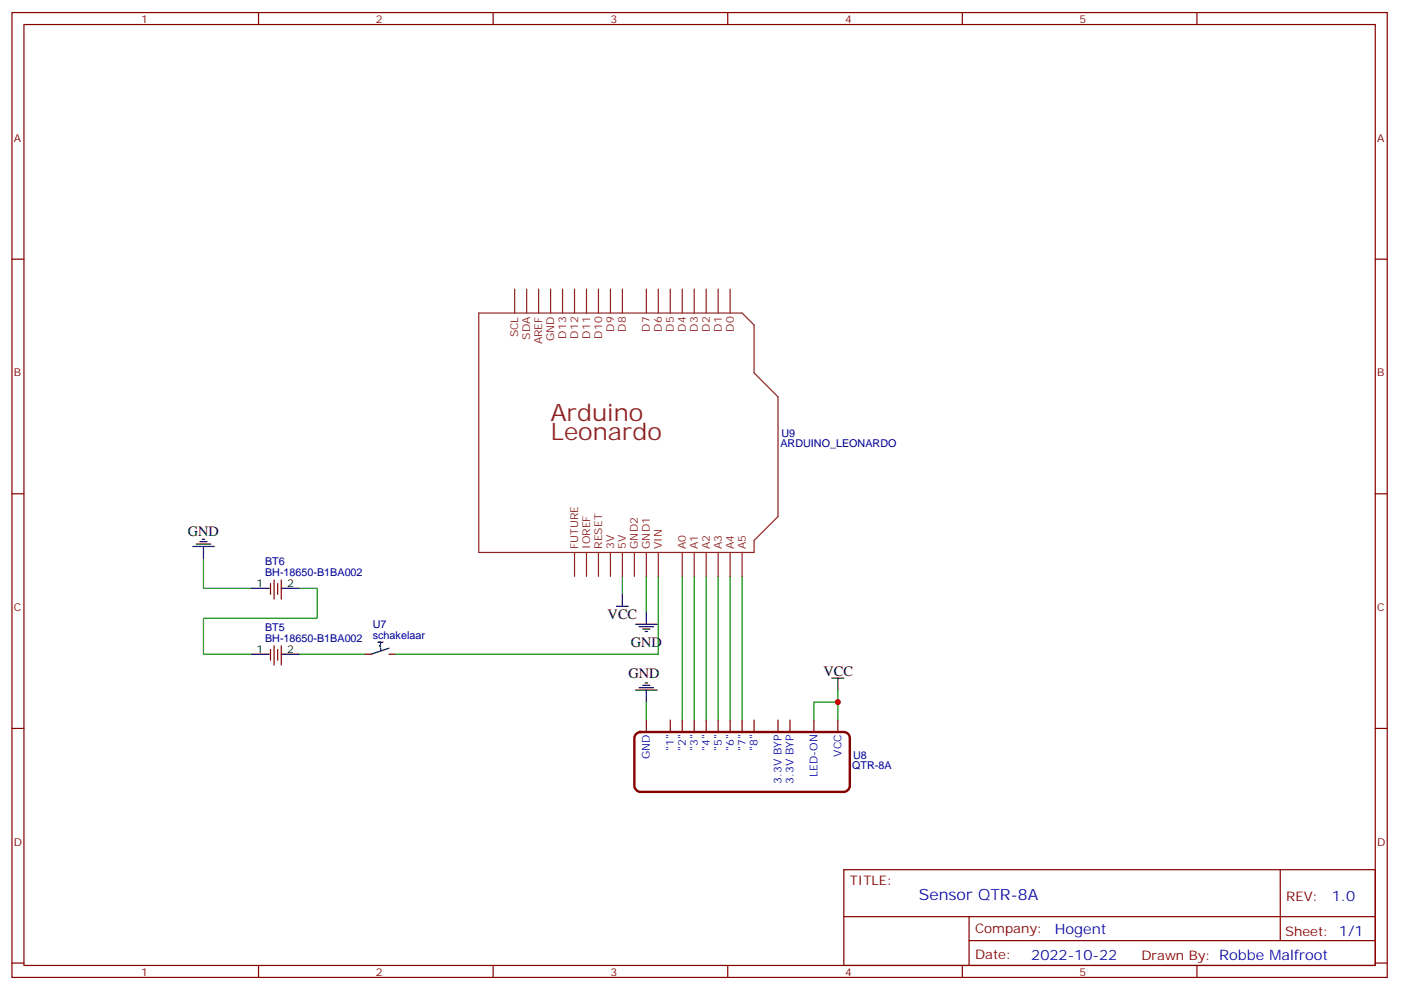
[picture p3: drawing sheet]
<svg xmlns="http://www.w3.org/2000/svg" width="413mm" height="292mm" viewBox="0 0 413 292" stroke-linecap="round" stroke-linejoin="round" font-family="sans-serif">
<g fill="none" stroke="#870000" stroke-width=".35">
<path d="M3.5 3.7h405.4v284.3h-405.4zM7.1 7.2h398.2v277.3h-398.2zM76.2 3.7v3.5M145.3 3.7v3.5M214.5 3.7v3.5M283.6 3.7v3.5M352.8 3.7v3.5M3.5 76.4h3.6M405.3 76.4h3.6M3.5 145.5h3.6M405.3 145.5h3.6M79.7 172v3.2"/>
<path d="M80.8 170.9v5.7M81.8 172v3.2M82.9 170.9v5.7M79.7 191.4v3.2M80.8 190.3v5.7M81.8 191.4v3.2M82.9 190.3v5.7M107.6 192.8h1.8M114.7 192.8h1.7M3.5 214.7h3.6M190.5 212.2v3.5M197.6 212.2v3.5"/>
<path d="M201.1 212.2v3.5M204.6 212.2v3.5M208.1 212.2v3.5M211.7 212.2v3.5M215.2 212.2v3.5M218.7 212.2v3.5M222.2 212.2v3.5M229.3 212.2v3.5M232.8 212.2v3.5M239.9 212.2v3.5M246.9 212.2v3.5M405.3 214.7h3.6"/>
<path d="M248.7 256.3h156.6v28.2h-156.6zM377.3 256.3v20.9M248.7 270.1h156.5M285.6 277.2h119.6M285.6 270.1v14.2M3.5 283.8h3.6M76.2 284.5v3.5M145.3 284.5v3.5M214.5 284.5v3.5M283.6 284.5v3.5M352.8 284.5v3.5M405.3 283.8h3.6"/>
</g>
<g fill="none" stroke="#008700" stroke-width=".35">
<path d="M60 164.6v8.8h14.1M88.2 173.4h5.3v8.8h-33.5v10.6h14.1M183.4 169.9v5.3M190.5 169.9v10.5M194 169.9v22.9h-77.6M201.1 169.9v42.3M204.6 169.9v42.3M208.1 169.9v42.3M211.7 169.9v42.3M215.2 169.9v42.3M218.7 169.9v42.3M88.2 192.8h19.4"/>
<path d="M190.5 206.9v5.3M246.9 206.9h-7v5.3M246.9 203.4v8.8"/>
</g>
<g fill="none" stroke="#000" stroke-width=".35">
<path d="M58.9 159.6h2.1M59.6 158.9h.7M56.8 161h6.3M57.9 160.3h4.2M60 161v3.6M74.1 173.4h5.3M82.9 173.4h5.3M181.7 178.7h3.5M183.4 175.2v3.5M74.1 192.8h5.3M82.9 192.8h5.3M112.2 190l-.4 .3 .4 .4"/>
<path d="M112.2 191v.7M112.9 189.3h-1.4h.7v.3M114.7 191l-5.3 1.8M187.3 184h6.4M188.4 184.7h4.2M189.4 185.4h2.2M190.1 186.1h.8M190.5 180.4v3.6M245.2 199.8h3.5M246.9 199.8v3.6M187.3 203.4h6.4M188.4 202.7h4.2"/>
<path d="M189.4 202h2.2M190.1 201.3h.8M190.5 203.4v3.5"/>
</g>
<path d="M187.6 216.2l1.1-.5h60a1.76 1.76 0 0 1 1.8 1.8v14.1a1.89 1.89 0 0 1-1.8 1.8h-60a1.89 1.89 0 0 1-1.7-1.8v-14.1z" fill="none" stroke="#870000" stroke-width=".71"/>
<g fill="none" stroke="#8c2424" stroke-width=".35">
<path d="M141.1 92.3h77.6l3.5 3.5v14.1l7.1 7v35.3l-7.1 7.1v3.5h-81.1zM151.7 85.2v7.1M155.2 85.2v7.1M158.7 85.2v7.1M162.3 85.2v7.1M165.8 85.2v7.1M169.3 85.2v7.1M172.9 85.2v7.1M176.4 85.2v7.1M179.9 85.2v7.1M183.4 85.2v7.1M190.5 85.2v7.1"/>
<path d="M194 85.2v7.1M197.6 85.2v7.1M201.1 85.2v7.1M204.6 85.2v7.1M208.1 85.2v7.1M211.7 85.2v7.1M215.2 85.2v7.1M169.3 162.8v7.1M172.9 162.8v7.1M176.4 162.8v7.1M179.9 162.8v7.1M183.4 162.8v7.1"/>
<path d="M187 162.8v7.1M190.5 162.8v7.1M194 162.8v7.1M201.1 162.8v7.1M204.6 162.8v7.1M208.1 162.8v7.1M211.7 162.8v7.1M215.2 162.8v7.1M218.7 162.8v7.1"/>
</g>
<circle cx="246.9" cy="206.9" r=".88" fill="#c00"/>
<g font-size="7.1" fill="#8d2323">
<text x="162.3" y="124">Arduino</text>
<text x="162.3" y="129.6">Leonardo</text>
</g>
<text font-size="4.6" fill="#00f" x="270.8" y="265.3">Sensor QTR-8A</text>
<g font-size="4.2">
<text x="55.4" y="157.8">GND</text>
<text x="179.1" y="182.5">VCC</text>
<text x="185.9" y="190.7">GND</text>
<text x="185.2" y="199.8">GND</text>
<text x="242.7" y="199.1">VCC</text>
</g>
<g font-size="4.2" fill="#00f">
<text x="392.5" y="265.6">1.0</text>
<text x="310.9" y="275.1">Hogent</text>
<text x="304" y="282.9">2022-10-22</text>
</g>
<g font-size="3.9" fill="#800">
<text x="250.5" y="260.9">TITLE:</text>
<text x="379.1" y="265.6">REV:</text>
<text x="287.4" y="275.1">Company:</text>
<text x="378.7" y="275.7">Sheet: 1/1</text>
<text x="287.4" y="282.8">Date:</text>
<text x="336.4" y="282.8">Drawn By: Robbe Malfroot</text>
</g>
<g font-size="3.2" fill="#800">
<text x="41.6" y="6.7">1</text>
<text x="110.8" y="6.7">2</text>
<text x="179.9" y="6.7">3</text>
<text x="249.1" y="6.7">4</text>
<text x="318.2" y="6.7">5</text>
<text x="4.1" y="41.8">A</text>
<text x="405.9" y="41.8">A</text>
<text x="4.1" y="110.9">B</text>
<text x="405.9" y="110.9">B</text>
<text x="4.1" y="180.1">C</text>
<text x="405.9" y="180.1">C</text>
<text x="4.1" y="249.2">D</text>
<text x="405.9" y="249.2">D</text>
<text x="41.6" y="287.5">1</text>
<text x="110.8" y="287.5">2</text>
<text x="179.9" y="287.5">3</text>
<text x="249.1" y="287.5">4</text>
<text x="318.2" y="287.5">5</text>
</g>
<g font-size="3.2" fill="#8d2323">
<text x="152.8" y="99.5" transform="rotate(-90 152.8 99.5)">SCL</text>
<text x="156.3" y="100.1" transform="rotate(-90 156.3 100.1)">SDA</text>
<text x="159.8" y="101.5" transform="rotate(-90 159.8 101.5)">AREF</text>
<text x="163.3" y="100.6" transform="rotate(-90 163.3 100.6)">GND</text>
<text x="166.9" y="99.8" transform="rotate(-90 166.9 99.8)">D13</text>
<text x="170.4" y="99.8" transform="rotate(-90 170.4 99.8)">D12</text>
<text x="173.9" y="99.8" transform="rotate(-90 173.9 99.8)">D11</text>
<text x="177.4" y="99.8" transform="rotate(-90 177.4 99.8)">D10</text>
<text x="181" y="97.8" transform="rotate(-90 181 97.8)">D9</text>
<text x="184.5" y="97.8" transform="rotate(-90 184.5 97.8)">D8</text>
<text x="191.6" y="97.8" transform="rotate(-90 191.6 97.8)">D7</text>
<text x="195.1" y="97.8" transform="rotate(-90 195.1 97.8)">D6</text>
<text x="198.6" y="97.8" transform="rotate(-90 198.6 97.8)">D5</text>
<text x="202.1" y="97.8" transform="rotate(-90 202.1 97.8)">D4</text>
<text x="205.7" y="97.8" transform="rotate(-90 205.7 97.8)">D3</text>
<text x="209.2" y="97.8" transform="rotate(-90 209.2 97.8)">D2</text>
<text x="212.7" y="97.8" transform="rotate(-90 212.7 97.8)">D1</text>
<text x="216.3" y="97.8" transform="rotate(-90 216.3 97.8)">D0</text>
<text x="170.4" y="161.7" transform="rotate(-90 170.4 161.7)">FUTURE</text>
<text x="173.9" y="161.7" transform="rotate(-90 173.9 161.7)">IOREF</text>
<text x="177.4" y="161.7" transform="rotate(-90 177.4 161.7)">RESET</text>
<text x="181" y="161.7" transform="rotate(-90 181 161.7)">3V</text>
<text x="184.5" y="161.7" transform="rotate(-90 184.5 161.7)">5V</text>
<text x="188" y="161.7" transform="rotate(-90 188 161.7)">GND2</text>
<text x="191.6" y="161.7" transform="rotate(-90 191.6 161.7)">GND1</text>
<text x="195.1" y="161.7" transform="rotate(-90 195.1 161.7)">VIN</text>
<text x="202.1" y="161.7" transform="rotate(-90 202.1 161.7)">A0</text>
<text x="205.7" y="161.7" transform="rotate(-90 205.7 161.7)">A1</text>
<text x="209.2" y="161.7" transform="rotate(-90 209.2 161.7)">A2</text>
<text x="212.7" y="161.7" transform="rotate(-90 212.7 161.7)">A3</text>
<text x="216.3" y="161.7" transform="rotate(-90 216.3 161.7)">A4</text>
<text x="219.8" y="161.7" transform="rotate(-90 219.8 161.7)">A5</text>
</g>
<g font-size="3.2" fill="#000080">
<text x="230" y="131.8">ARDUINO_LEONARDO</text>
<text x="230.3" y="128.8">U9</text>
<text x="78.1" y="166.6">BT6</text>
<text x="78.1" y="169.9">BH-18650-B1BA002</text>
<text x="109.9" y="185.1">U7</text>
<text x="78.1" y="189.3">BH-18650-B1BA002</text>
<text x="78.1" y="186.1">BT5</text>
<text x="109.9" y="188.2">schakelaar</text>
<text x="251.2" y="226.7">QTR-8A</text>
<text x="251.5" y="223.7">U8</text>
</g>
<g font-size="3.2">
<text x="75.6" y="173">1</text>
<text x="84.7" y="173">2</text>
<text x="75.6" y="192.4">1</text>
<text x="84.7" y="192.4">2</text>
</g>
<g font-size="3.2" fill="#00f">
<text x="198.6" y="221.4" transform="rotate(-90 198.6 221.4)">&quot;1&quot;</text>
<text x="202.1" y="221.4" transform="rotate(-90 202.1 221.4)">&quot;2&quot;</text>
<text x="205.7" y="221.4" transform="rotate(-90 205.7 221.4)">&quot;3&quot;</text>
<text x="209.2" y="221.4" transform="rotate(-90 209.2 221.4)">&quot;4&quot;</text>
<text x="212.7" y="221.4" transform="rotate(-90 212.7 221.4)">&quot;5&quot;</text>
<text x="216.3" y="221.4" transform="rotate(-90 216.3 221.4)">&quot;6&quot;</text>
<text x="219.8" y="221.4" transform="rotate(-90 219.8 221.4)">&quot;7&quot;</text>
<text x="223.3" y="221.4" transform="rotate(-90 223.3 221.4)">&quot;8&quot;</text>
<text x="191.6" y="223.7" transform="rotate(-90 191.6 223.7)">GND</text>
<text x="248" y="223" transform="rotate(-90 248 223)">VCC</text>
<text x="230.4" y="230.9" transform="rotate(-90 230.4 230.9)">3.3V BYP</text>
<text x="233.9" y="230.9" transform="rotate(-90 233.9 230.9)">3.3V BYP</text>
<text x="240.9" y="229" transform="rotate(-90 240.9 229)">LED-ON</text>
</g>
</svg>
